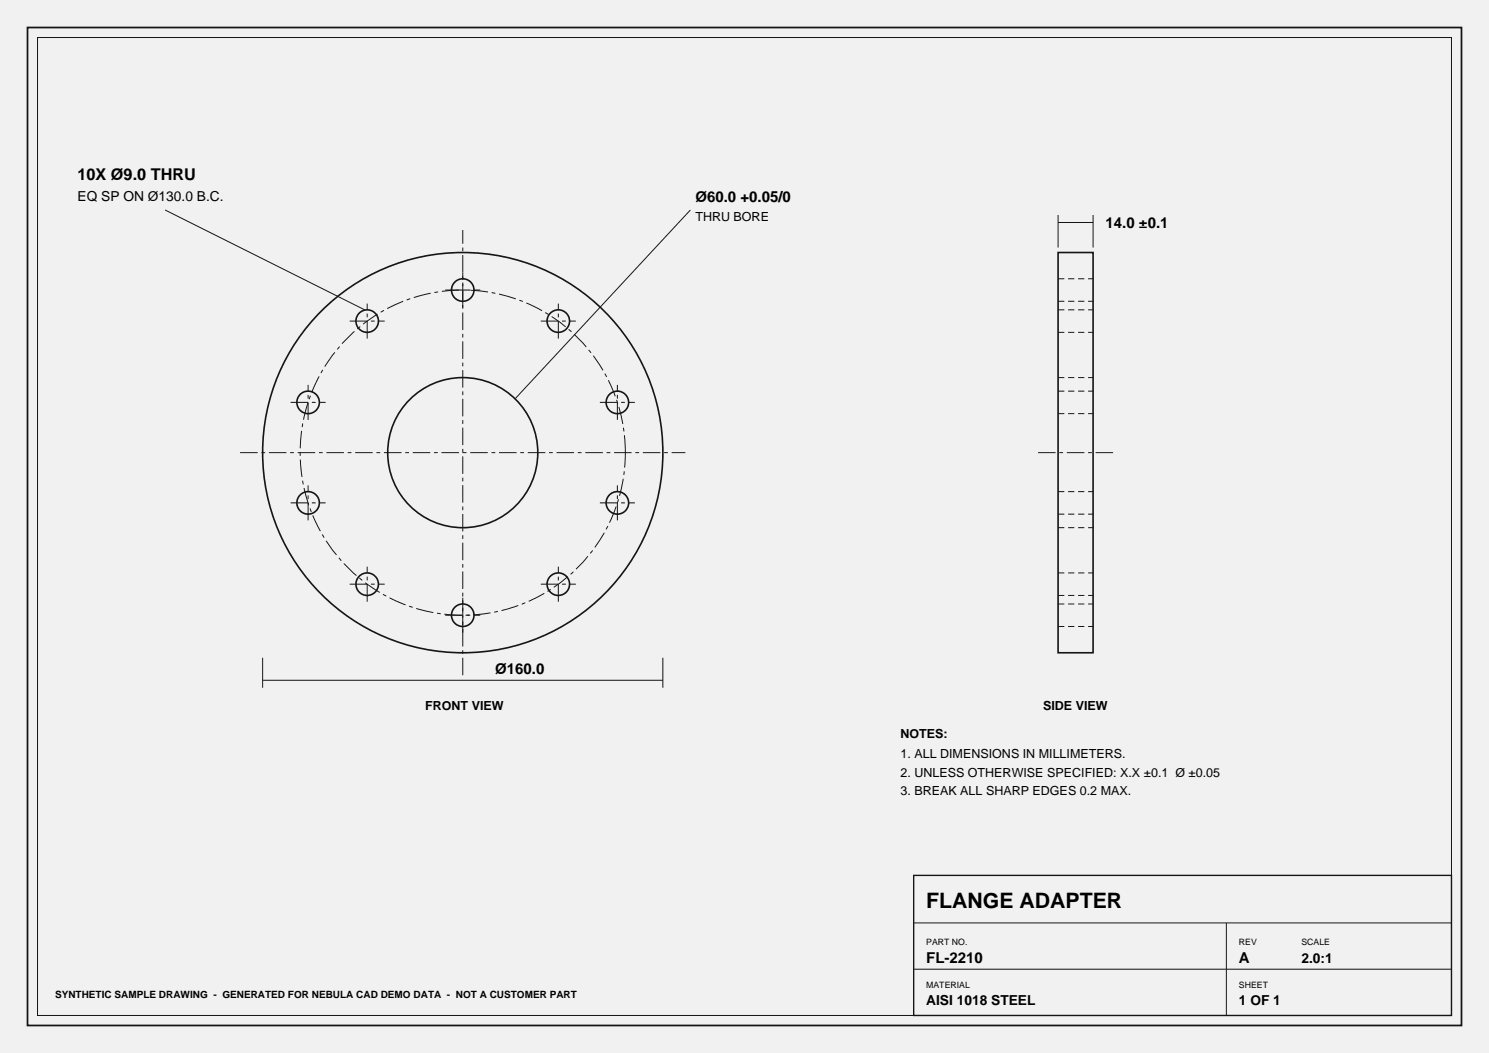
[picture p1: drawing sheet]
<svg xmlns="http://www.w3.org/2000/svg" width="420mm" height="297mm" viewBox="0 0 420 297" stroke-linecap="round" stroke-linejoin="round" font-family="sans-serif">
<path d="M0 0h420v297h-420z" fill="#f4f1ea"/>
<path d="M7.8 7.8h404.4v281.4h-404.4z" fill="none" stroke="#14141a" stroke-width=".49"/>
<path d="M10.6 10.6h398.8v275.8h-398.8zM46.6 59.2l56.3 28.2M194.7 59.2l-49.4 53.2M298.4 60.6v9.2M298.4 62.8h9.9M308.3 60.6v9.2M74.1 185.5v8.5M74.1 191.9h112.9M187 185.5v8.5M257.7 260.3h151.7M257.7 273.4h151.7M345.9 260.3v26.1" fill="none" stroke="#14141a" stroke-width=".28"/>
<g fill="none" stroke="#14141a" stroke-width=".46">
<path d="M298.4 71.2h9.9v112.9h-9.9z"/>
<circle cx="103.6" cy="90.6" r="3.2"/>
<circle cx="130.5" cy="81.8" r="3.2"/>
<circle cx="157.5" cy="90.6" r="3.2"/>
<circle cx="86.9" cy="113.5" r="3.2"/>
<circle cx="174.1" cy="113.5" r="3.2"/>
<circle cx="130.5" cy="127.7" r="56.5"/>
<circle cx="130.5" cy="127.7" r="21.2"/>
<circle cx="86.9" cy="141.8" r="3.2"/>
<circle cx="174.1" cy="141.8" r="3.2"/>
<circle cx="103.6" cy="164.8" r="3.2"/>
<circle cx="130.5" cy="173.5" r="3.2"/>
<circle cx="157.5" cy="164.8" r="3.2"/>
</g>
<g fill="none" stroke="#14141a" stroke-width=".28" stroke-dasharray="4.9 1.1 1.1 1.1" stroke-linecap="butt">
<path d="M98.6 90.6h9.9M103.6 95.5v-9.9M125.6 81.8h9.9M130.5 86.7v-9.8M152.5 90.6h9.9M157.5 95.5v-9.9M82 113.5h9.8M86.9 118.4v-9.8M169.2 113.5h9.9M174.1 118.4v-9.8M67.7 127.7h125.6M176.4 127.7a45.9 45.9 0 0 0-67.9-40.2 45.9 45.9 0 0 0-2.7 78.8 45.9 45.9 0 0 0 70.5-35.5l.1-3.1"/>
<path d="M292.8 127.7h21.2M82 141.8h9.8M86.9 146.8v-9.9M169.2 141.8h9.9M174.1 146.8v-9.9M98.6 164.8h9.9M103.6 169.7v-9.9M125.6 173.5h9.9M130.5 178.5v-9.9M152.5 164.8h9.9M157.5 169.7v-9.9M130.5 190.5v-125.6"/>
</g>
<g fill="none" stroke="#14141a" stroke-width=".28" stroke-dasharray="1.8 1.1" stroke-linecap="butt">
<path d="M298.4 78.6h9.9M298.4 85h9.9M298.4 93.7h9.9M298.4 87.4h9.9M298.4 106.5h9.9M298.4 116.7h9.9M298.4 110.3h9.9M298.4 138.7h9.9M298.4 148.8h9.9M298.4 145h9.9M298.4 167.9h9.9M298.4 161.6h9.9"/>
<path d="M298.4 176.7h9.9M298.4 170.4h9.9"/>
</g>
<path d="M257.7 246.9h151.7v39.5h-151.7z" fill="none" stroke="#14141a" stroke-width=".39"/>
<text font-size="6" x="261.2" y="256.1">FLANGE ADAPTER</text>
<text font-size="4.6" x="21.9" y="50.8">10X Ø9.0 THRU</text>
<g font-size="4.2">
<text x="196.1" y="57.1">Ø60.0 +0.05/0</text>
<text x="311.9" y="64.2">14.0 ±0.1</text>
<text x="139.7" y="190.1">Ø160.0</text>
<text x="261.2" y="271.6">FL-2210</text>
<text x="349.4" y="271.6">A</text>
</g>
<g font-size="3.9">
<text x="21.9" y="56.8">EQ SP ON Ø130.0 B.C.</text>
<text x="367.1" y="271.6">2.0:1</text>
<text x="261.2" y="283.6">AISI 1018 STEEL</text>
<text x="349.4" y="283.6">1 OF 1</text>
</g>
<g font-size="3.5">
<text x="196.1" y="62.4">THRU BORE</text>
<text x="119.9" y="200.3">FRONT VIEW</text>
<text x="294.2" y="200.3">SIDE VIEW</text>
<text x="254" y="208.1">NOTES:</text>
<text x="254" y="213.7">1. ALL DIMENSIONS IN MILLIMETERS.</text>
<text x="254" y="219">2. UNLESS OTHERWISE SPECIFIED: X.X ±0.1 Ø ±0.05</text>
<text x="254" y="224.3">3. BREAK ALL SHARP EDGES 0.2 MAX.</text>
</g>
<text font-size="2.8" x="15.5" y="281.5">SYNTHETIC SAMPLE DRAWING - GENERATED FOR NEBULA CAD DEMO DATA - NOT A CUSTOMER PART</text>
<g font-size="2.5">
<text x="261.2" y="266.7">PART NO.</text>
<text x="349.4" y="266.7">REV</text>
<text x="367.1" y="266.7">SCALE</text>
<text x="261.2" y="278.7">MATERIAL</text>
<text x="349.4" y="278.7">SHEET</text>
</g>
</svg>
